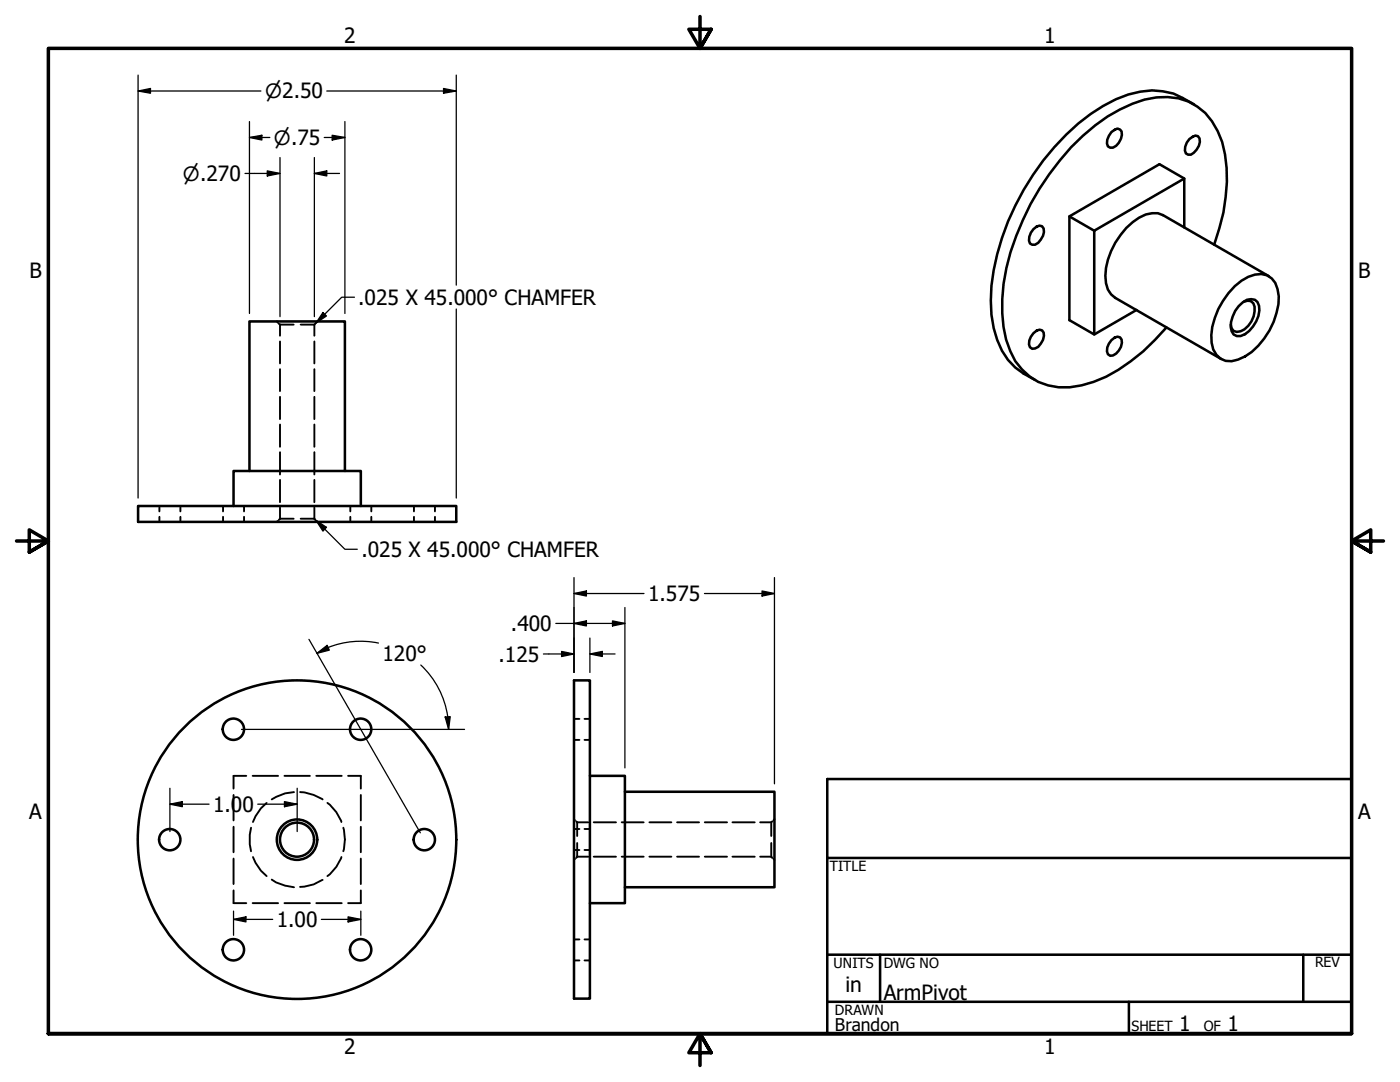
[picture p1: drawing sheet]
<svg xmlns="http://www.w3.org/2000/svg" width="279mm" height="216mm" viewBox="0 0 279 216" stroke-linecap="round" stroke-linejoin="round" font-family="sans-serif">
<!-- layer: Hidden (ANSI) -->
<g fill="none" stroke="#000" stroke-width=".38">
<path d="M55.2 64.1l.2 .3M55.6 64.6l.3 .2M55.9 64.8h2.7M55.9 64.8v2.2M55.9 68.1v4.4M55.9 73.7v4.3M55.9 79.2v4.4M60 64.8h2.7M62.7 64.8v2.2M62.7 68.1v4.4M62.7 73.7v4.3M62.7 79.2v4.4"/>
<path d="M62.9 64.6l-.2 .2M63.4 64.1l-.3 .3M55.9 84.7v4.5M55.9 90.2v4.5M55.9 95.8v4.4M62.7 84.7v4.5M62.7 90.2v4.5M62.7 95.8v4.4M31.8 101v1M31.8 103.1v1M36 101v1M36 103.1v1"/>
<path d="M44.5 101v1M44.5 103.1v1M48.7 101v1M48.7 103.1v1M55.4 103.9l-.2 .2M55.9 103.5h2.7M55.9 103.5l-.3 .3M55.9 101.3v2.2M60 103.5h2.7M62.7 103.5l.2 .3M62.7 101.3v2.2M63.1 103.9l.3 .2"/>
<path d="M69.9 101v1M69.9 103.1v1M74.1 101v1M74.1 103.1v1M82.6 101v1M82.6 103.1v1M86.8 101v1M86.8 103.1v1M46.6 158.6v5.1M49.1 154.8h-2.5v2.6M50.4 154.8h5.1M56.8 154.8h5"/>
<path d="M58.7 158.1l-1.8 .2-2.7 1.2M59.9 158.1a9.3 9.3 0 0 1 4.5 1.4M63.1 154.8h5.1M69.5 154.8h2.5v2.6M72 158.6v5.1M114.6 143.4h1M114.6 147.6h1M116.6 143.4h1.1M116.6 147.6h1.1M46.6 165v5.1M46.6 171.3v5.1M46.6 177.7v2.5h2.5"/>
<path d="M50.1 165.2l-.3 1.4v1.9l.3 1.4M50.5 171l.5 1.1 1.1 1.6 1.1 1.1M53.2 160.2l-1.1 1.1-1.1 1.6-.5 1.1M54.2 175.5l.9 .6 1.8 .6 1.8 .3M64.4 175.6a8.5 8.5 0 0 1-4.5 1.4M65.3 160.2a8.2 8.2 0 0 1 2.8 3.8M68.1 171a8.2 8.2 0 0 1-2.8 3.8M68.5 165.2a8.9 8.9 0 0 1 0 4.7M72 177.7v2.5h-2.5M72 165v5.1M72 171.3v5.1M114.6 163.4l.1 .3"/>
<path d="M114.6 165.4h1M114.6 169.6h1M114.7 171.4l-.1 .2M115 163.9l.2 .2M115.2 164.1v2.7M115.2 168.2v2.7M115.2 170.9l-.2 .3M115.2 164.1h2.2M115.2 170.9h2.2M116.6 165.4h1.1M116.6 169.6h1.1M118.5 164.1h4.4"/>
<path d="M118.5 170.9h4.4M124.1 164.1h4.4M124.1 170.9h4.4M129.6 164.1h4.4M129.6 170.9h4.4M135.1 164.1h4.4M135.1 170.9h4.4M140.7 164.1h4.4M140.7 170.9h4.4M146.2 164.1h4.4M146.2 170.9h4.4M151.7 164.1h2.2"/>
<path d="M151.7 170.9h2.2M153.9 164.1v2.7M153.9 168.2v2.7M153.9 170.9l.2 .3M154.1 163.9l-.2 .2M154.4 171.4l.2 .2M154.6 163.4l-.2 .3M50.4 180.2h5.1M56.8 180.2h5M63.1 180.2h5.1M114.6 187.5h1M114.6 191.6h1"/>
<path d="M116.6 187.5h1.1M116.6 191.6h1.1"/>
</g>
<!-- layer: Visible (ANSI) -->
<g fill="none" stroke="#000" stroke-width=".51">
<path d="M221.8 26.4l1.2-.7 .5 .1a2.03 2.03 0 0 1-.2 2.7 1.41 1.41 0 0 1-2.2 .7 2.64 2.64 0 0 1 .7-2.8zM236.3 35.6l-17.9 10.4v20.7M237.4 27.7l1.2-.6 .5 .1a2.04 2.04 0 0 1-.3 2.6l-1.1 1.1h-.6l-.4-.3a2.64 2.64 0 0 1 .7-2.9zM238.3 20.8l-2.3-1.2a13.4 13.4 0 0 0-10.8-.7 34.8 34.8 0 0 0-14.8 10.4 51.4 51.4 0 0 0-12.5 27.7 23.4 23.4 0 0 0 2.1 13 13.3 13.3 0 0 0 6.6 5.8M206.2 45.7l.7-.5 .6-.2 .5 .1a2.04 2.04 0 0 1-.3 2.7l-.5 .7-.6 .3h-.6l-.5-.2a2.64 2.64 0 0 1 .7-2.9zM213.4 43.2l5 2.8M236.3 45.4v-9.8l-4.9-2.8-18 10.4v20.7l5 2.8 8.4-4.9M242.3 48.8a36.6 36.6 0 0 0 2.2-18 13.4 13.4 0 0 0-7.3-10.5 14.4 14.4 0 0 0-11.2 .4 36.5 36.5 0 0 0-14.5 11.3 52.6 52.6 0 0 0-11.2 24.6 27 27 0 0 0 1.3 13.4 11.5 11.5 0 0 0 14.2 6.9 30.6 30.6 0 0 0 14.7-9.1l2.3-2.5M246.4 57.1a7.7 7.7 0 0 1 5.3-2.4 3.5 3.5 0 0 1 3.3 3 10.2 10.2 0 0 1-.8 6.5 13.3 13.3 0 0 1-7.1 7.6 3.7 3.7 0 0 1-5.3-3.4 14.5 14.5 0 0 1 4.6-11.3zM253.2 55.1l-21.1-12.2a5 5 0 0 0-4.8 .5 14.8 14.8 0 0 0-6.7 11.7 4.7 4.7 0 0 0 2 4.3l21.1 12.2M206.2 66.5l.7-.5 .6-.2 .5 .1a2.03 2.03 0 0 1-.3 2.7 1.41 1.41 0 0 1-2.2 .7 2.52 2.52 0 0 1 .7-2.8zM221.8 67.9l.6-.5 .6-.2 .5 .1a2.03 2.03 0 0 1-.2 2.7 1.41 1.41 0 0 1-2.2 .7 2.52 2.52 0 0 1 .7-2.8z"/>
<path d="M247.2 61.1a2.85 2.85 0 0 1 3.2-1.3 2.69 2.69 0 0 1 .7 3.3 6.3 6.3 0 0 1-3.5 4 1.6 1.6 0 0 1-2-1.8 6.7 6.7 0 0 1 1.6-4.2zM248.2 60.2l.8-.2 .6 .1 .5 .4a4.5 4.5 0 0 1-2.5 5.6l-.8 .1-.6-.2-.4-.5-.2-.7M49.8 94v-29.9h19v29.9M27.6 101h63.5v3.1h-63.5zM46.6 101v-7h25.4v7M114.6 135.8h3.1v63.5h-3.1zM117.7 154.8h7v25.4h-7M124.7 158h29.9v19h-29.9"/>
<circle cx="46.6" cy="145.5" r="2.13"/>
<circle cx="72" cy="145.5" r="2.13"/>
<circle cx="33.9" cy="167.5" r="2.13"/>
<circle cx="59.3" cy="167.5" r="31.8"/>
<circle cx="59.3" cy="167.5" r="4"/>
<circle cx="59.3" cy="167.5" r="3.4"/>
<circle cx="84.7" cy="167.5" r="2.13"/>
<circle cx="46.6" cy="189.5" r="2.13"/>
<circle cx="72" cy="189.5" r="2.13"/>
</g>
<!-- layer: Border (ANSI) -->
<path d="M139.7 3.3v6.4l-2.2-3.9h4.4l-2.2 3.9 2.2-3.9M3.3 107.9h6.4l-3.9-2.2v4.5l3.9-2.3-3.9 2.3M276.1 107.9h-6.4l3.9-2.2v4.5l-3.9-2.3 3.9 2.3M9.7 206.2v-196.5h260v196.5h-260h260M141.9 210.1l-2.2-3.9 2.2 3.9h-4.4l2.2-3.9v6.4" fill="none" stroke="#000" stroke-width=".7"/>
<!-- layer: Title (ANSI) -->
<path d="M165.1 155.4h104.6v50.8h-104.6zM165.1 171.2h104.6M165.1 190.5h104.6M165.1 199.9h104.6M175.6 190.5v9.4M225.3 199.9v6.3M260.1 190.5v9.4" fill="none" stroke="#000" stroke-width=".51"/>
<!-- layer: Symbol (ANSI) -->
<path d="M70.7 59.3h-2.5l-5.1 5.2M64.5 62.4l.7 .7-2.1 1.4zM63.1 103.8l2.1 1.4-.7 .8zM63.1 103.8l5.7 5.8h2.5" fill="none" stroke="#000" stroke-width=".25"/>
<path d="M64.5 62.4l.7 .7-2.1 1.4zM63.1 103.8l2.1 1.4-.7 .8z" fill="#000"/>
<!-- layer: Dimension (ANSI) -->
<g fill="none" stroke="#000" stroke-width=".25">
<path d="M27.6 18.2l2.4-.5v.9zM27.6 18.2h24.5M27.6 15v84.4M65.2 18.2h25.9M88.5 17.7l2.6 .5-2.6 .4zM91.1 15v41.9M48.9 34.6h7M49.8 27.4l2.5-.4v.9zM49.8 27.4h4M49.8 24.3v38.2M53.3 34.1l2.6 .5-2.6 .5zM55.9 31.4v31.8"/>
<path d="M62.7 34.6l2.5-.5v1zM62.7 34.6h5.1M62.7 31.4v31.8M64.7 27.4h4.1M66.3 27l2.5 .4-2.5 .5zM68.8 24.3v38.2M91.1 61.7v37.7M114.6 118.4l2.4-.5v1zM114.6 115.3v18.9M114.6 118.4h13.9M140.6 118.4h14M152.1 117.9l2.5 .5-2.5 .5z"/>
<path d="M154.6 115.3v41.1M61.7 127.6l22.2 38.6M63.2 130.4l2.1-1.6 .4 .9zM75.5 128.3a17.1 17.1 0 0 0-12.3 2.1M84 132.7a17.6 17.6 0 0 1 5.4 10.3M108.5 130.5h6.1M110.9 124.4h13.8M112.1 130l2.5 .5-2.5 .5zM114.6 124.4l2.4-.5v1zM117.7 130.5l2.5-.5v1zM117.7 130.5h5M117.7 127.3v6.9"/>
<path d="M122.2 123.9l2.5 .5-2.5 .5zM124.7 121.2v32M33.9 157.3v8.6M48.2 145.5h44.5M56.8 160l2.5 .5-2.5 .5zM59.3 157.3v8.6M88.8 143.1l1.1-.1-.4 2.5zM89.3 143.1l.2 2.4M33.9 160.5l2.5-.5v1zM33.9 160.5h7.8M51.4 160.5h7.9M46.6 183.5l2.5-.6v1.1z"/>
<path d="M46.6 183.5h7.8M46.6 181.8v4.8M64.1 183.5h7.9M69.5 182.9l2.5 .6-2.5 .5zM72 181.8v4.8"/>
</g>
<g fill="#000">
<path d="M27.6 18.2l2.4-.5v.9zM88.5 17.7l2.6 .5-2.6 .4zM49.8 27.4l2.5-.4v.9zM53.3 34.1l2.6 .5-2.6 .5zM62.7 34.6l2.5-.5v1zM66.3 27l2.5 .4-2.5 .5zM114.6 118.4l2.4-.5v1zM152.1 117.9l2.5 .5-2.5 .5zM63.2 130.4l2.1-1.6 .4 .9zM112.1 130l2.5 .5-2.5 .5zM114.6 124.4l2.4-.5v1zM117.7 130.5l2.5-.5v1z"/>
<path d="M122.2 123.9l2.5 .5-2.5 .5zM33.9 160.5l2.5-.5v1zM88.8 143.1l1.1-.1-.4 2.5zM56.8 160l2.5 .5-2.5 .5zM46.6 183.5l2.5-.6v1.1zM69.5 182.9l2.5 .6-2.5 .5z"/>
</g>
<g font-size="4.2">
<text x="68.7" y="8.6">2</text>
<text x="208.4" y="8.6">1</text>
<text x="5.9" y="55.5">B</text>
<text x="271.1" y="55.5">B</text>
<text x="71.5" y="60.8">.025 X 45.000° CHAMFER</text>
<text x="72.1" y="111.1">.025 X 45.000° CHAMFER</text>
<text x="129.3" y="119.9">1.575</text>
<text x="102" y="125.9">.400</text>
<text x="76.3" y="131.9">120°</text>
<text x="99.5" y="132">.125</text>
<text x="42.5" y="162">1.00</text>
<text x="5.8" y="163.4">A</text>
<text x="271" y="163.4">A</text>
<text x="55.2" y="185">1.00</text>
<text x="168.7" y="198">in</text>
<text x="176.4" y="199.5">ArmPivot</text>
<text x="235.3" y="205.7">1</text>
<text x="245" y="205.7">1</text>
<text x="68.7" y="210.3">2</text>
<text x="208.4" y="210.3">1</text>
</g>
<g font-size="3.9">
<text x="52.9" y="19.6">⌀2.50</text>
<text x="54.7" y="29">⌀.75</text>
<text x="36.5" y="36.1">⌀.270</text>
</g>
<text font-size="3.5" x="166.6" y="205.7">Brandon</text>
<g font-size="2.8">
<text x="165.6" y="173.7">TITLE</text>
<text x="166.4" y="193.1">UNITS</text>
<text x="176.4" y="193.2">DWG NO</text>
<text x="262.4" y="193">REV</text>
<text x="166.6" y="202.4">DRAWN</text>
<text x="225.8" y="205.7">SHEET</text>
<text x="240.2" y="205.7">OF</text>
</g>
</svg>
